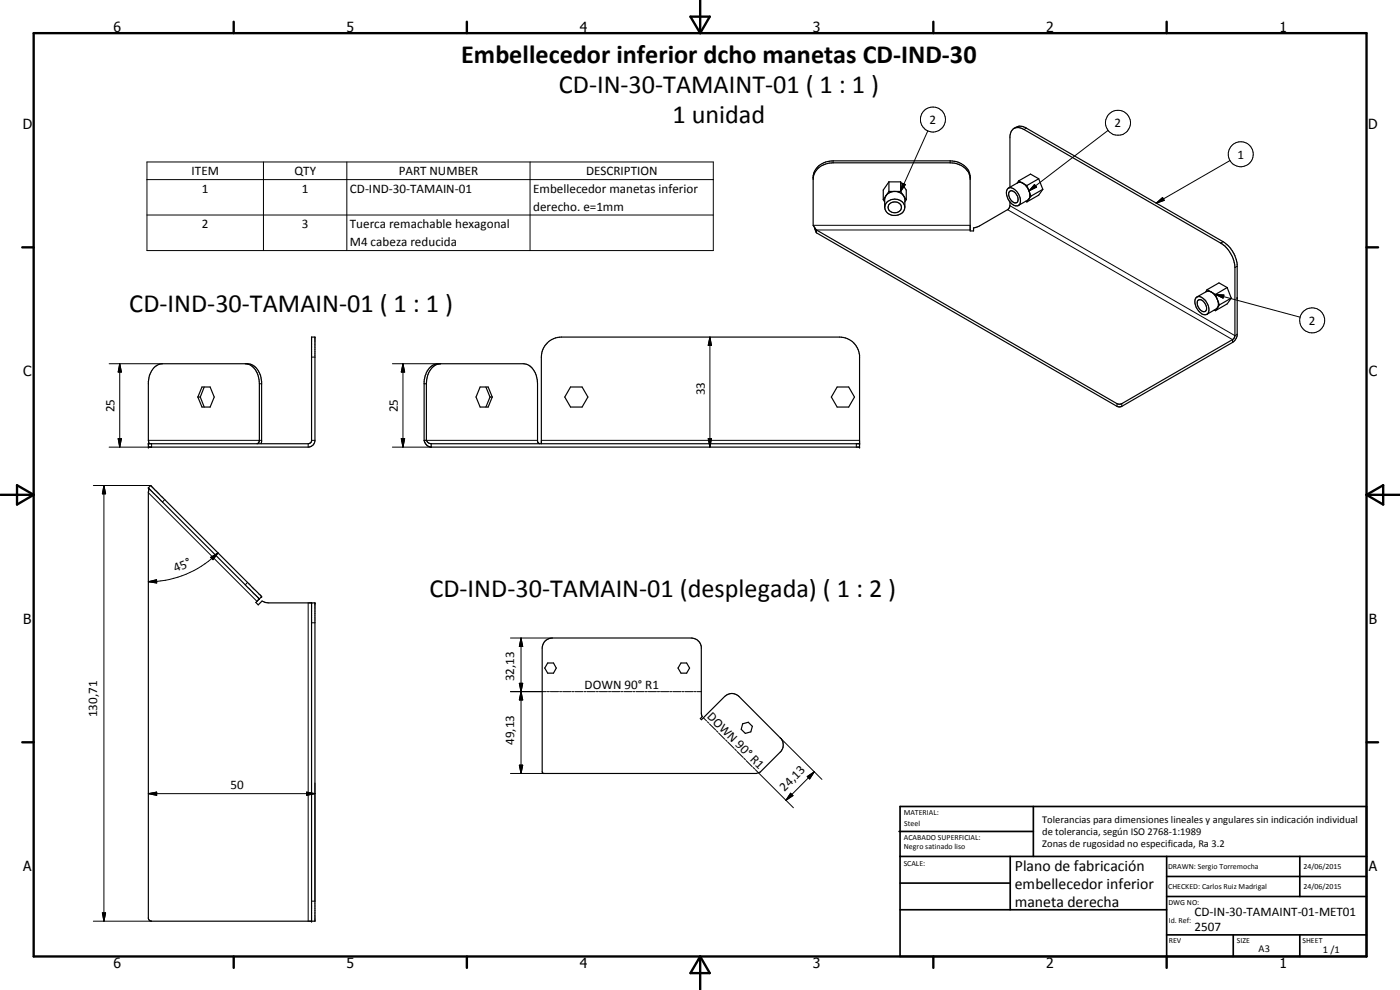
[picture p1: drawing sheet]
<svg xmlns="http://www.w3.org/2000/svg" width="420mm" height="297mm" viewBox="0 0 420 297" stroke-linecap="round" stroke-linejoin="round" font-family="sans-serif">
<g fill="none" stroke="#000" stroke-width=".35">
<path d="M304.3 38.5a2.97 2.97 0 0 1 3.7-.1l59.1 34.1a9.4 9.4 0 0 1 4.2 6.9v21.2l-.7 1.5-.7 .6-33.2 19.2-.8 .2-.7-.2-90.2-52.1M304.3 38.5l-.7 .8-.5 1.5v15.4M304.3 38.5a2.98 2.98 0 0 1 3 .4l59 34a9.4 9.4 0 0 1 4.3 7.4v20.4l-.2 .8-33.7 19.6-.8 .2-.7-.2-90.2-52.1M244 53.3a5.7 5.7 0 0 1 6-4.4h35.1a5.8 5.8 0 0 1 6.1 4.4M265.1 59.9l.4 .7M266.8 54.6h3.5M266.8 54.6l-1.7 2.4v2.9M266.8 57.4h3.5M266.8 57.4l-1.7 2.5M266.8 54.6v2.8M268.1 57.4a2.78 2.78 0 0 0-2.6 2.5v2.3M268.9 57.4a2.78 2.78 0 0 1 2.7 2.5l-.1 2.5a3.1 3.1 0 0 1-3.1 2.3 3.1 3.1 0 0 1-2.9-2.5"/>
<path d="M270.3 54.6l1.7 2.4v2.9M270.3 57.4l1.7 2.5M270.3 54.6v2.8M272 59.9l-.4 .7M302.4 56.6a2.19 2.19 0 0 1 2.9 1.1 3.2 3.2 0 0 1 .5 3.9 2.81 2.81 0 0 1-3.4-2.1 2.65 2.65 0 0 1 0-2.9zM302.9 57.5a1.4 1.4 0 0 1 2.1 .8l.5 1a1.21 1.21 0 0 1-.5 1.5 2.44 2.44 0 0 1-2.1-3.3zM305.7 54.3l2.1 1.3 1 1.7M305.7 54.3l-.4 .6M308.2 55.7l-1.5-.9-.8-.1-3.3 1.7M308.2 55.7l.6 1.6M308.8 59.7l-3.2 1.9M308.8 57.3l.3 1-.3 1.4"/>
<path d="M308.8 57.3l.6 1.5M308.8 59.7l-.6 .9M309.4 58.8l-.6 .9M311.7 53.6l-2.4-1.4-3.6 2.1M311.7 53.6l1.3 3.2M311.7 53.6l-3.5 2.1M313 56.8l-1.3 1.7-3.5 2.1M313 56.8l-3.6 2M244.4 68.2l.6 1.6M244.4 68.2l.6 .8M245 69v.8M266.8 61.4a1.99 1.99 0 0 1 2.4-.8 1.99 1.99 0 0 1 1.2 2.2 2.04 2.04 0 0 1-2.2 1 2.04 2.04 0 0 1-1.6-1.9z"/>
<path d="M271.5 62a3.1 3.1 0 0 0-3.1-2.2 3.1 3.1 0 0 0-2.9 2.4M303.1 60.6l-.1 1.5-.5 .7-8.8 5.1-1.5 .5v.9h-1v-16.6a5.9 5.9 0 0 0-6.1-4.4h-35.1a5.8 5.8 0 0 0-6 4.4v14.9l.4 .6M307.8 60.4l.4 .2M359 89.3a2.19 2.19 0 0 1 2.9 1 3.3 3.3 0 0 1 .4 3.9 2.2 2.2 0 0 1-2.9-1.3 3.3 3.3 0 0 1-.4-3.6zM359.6 90a1.86 1.86 0 0 1 2.3 1.6 1.14 1.14 0 0 1 .3 1.2 1.14 1.14 0 0 1-1 .7 2.55 2.55 0 0 1-1.6-3.5zM362.3 86.9l1.2 .7M362.3 86.9l-.4 .7M363.5 87.6l.6 .4a4 4 0 0 1 1.3 4.4M363.5 87.6l-1.3-.2-3 1.7M363.5 87.6l1.3 .7M364.4 93l.4 .2M364.8 88.3l1.2 3.2"/>
<path d="M365.4 92.4l-3.2 1.9M365.4 92.4l-.6 .8M366 91.5l-.6 .9M368.3 86.3l-2.5-1.4-3.5 2M368.3 86.3l1.2 3.2M368.3 86.3l-3.5 2M369.5 89.5l-1.2 1.7-3.5 2M369.5 89.5l-3.5 2M59.4 119.1h.7M60.1 119.1l1.2 3M60.6 116.1h2.5l1.2 3-1.2 3h-2.5l-1.2-3zM61.3 116.1l-1.2 3"/>
<path d="M73.6 109.1a5 5 0 0 1 4.2 4.9v18.1l-.1 .7-.6 .3M132.2 109.1a4.8 4.8 0 0 0-4.2 4.9v18.1M144.1 116.1h2.4l1.2 3-1.2 3h-2.4l-1.2-3zM145.8 116.1l1.3 3M147.1 119.1h.6M147.1 119.1l-1.3 3M171.2 116.1h3.5l1.7 3-1.7 3h-3.5l-1.7-3zM251.2 116.1h3.5l1.7 3-1.7 3h-3.5l-1.7-3zM44.5 133.1h48l.6-.2 .4-.5v-31.3h1v31a2.09 2.09 0 0 1-2 2.1h-48v-19.6a5.5 5.5 0 0 1 3.8-5.4l26-.1a4.8 4.8 0 0 1 4.1 4.9l.1 18.5-.2 .6M127.3 132.1v-17.5a5.5 5.5 0 0 1 3.8-5.4l25.9-.1a4.8 4.8 0 0 1 4.2 4.9l.1 18.4 .3 .5 .4 .2M127.3 132.1a2.48 2.48 0 0 0 2.1 2.1M127.3 132.1h.7"/>
<path d="M128 132.1a1.7 1.7 0 0 0 1.4 1M129.4 133.1h128.6M129.4 133.1v1.1M162.5 133.1v-26a6.1 6.1 0 0 1 6-6h83.5a6 6 0 0 1 6 5.5v27.6h-128.6M44.5 146.4l33.3 33.3M44.5 146.4v129.2a.95 .95 0 0 0 1 .8h49v-95.5h-13.8l-2.1-.6-1.1 1.2-.7-.7 1-1.1M44.5 146.4l.7-.7 .2 .1 32.7 32.7 .4 .5-.7 .7M77.8 179.7h.1M93.5 180.9v95.5M163.6 192.3l1-.6 1.1-.3h41.8a3 3 0 0 1 3 2.7v19.9l.3 1-.6 .6 .3 .3 7-6.9a3 3 0 0 1 4.3 0l12.4 12.4a3.1 3.1 0 0 1 .3 3.9l-6.3 6.3-1.2 .5h-63.9l-.4-.5v-37.2l.3-1.1zM164.4 198.9h1.7l.9 1.5-.9 1.6h-1.7l-.9-1.6zM204.4 198.9h1.7l.9 1.5-.9 1.6h-1.7l-.9-1.6z"/>
<path d="M222.9 217.2l1.7-.5 1.2 1.2-.5 1.7-1.6 .4-1.2-1.2z"/>
</g>
<g fill="none" stroke="#000" stroke-width=".3">
<path d="M278.5 39.2l-8.2 18.2M308 38.4l-.7 .5M332.6 39.1l-23.8 18.2M44.1 48.6h170v26.6h-170zM44.1 53.9h170M79.1 48.6v26.6M104.1 48.6v26.6M159.1 48.6v26.6M250 48.3v.6M270.8 55l.9 .4-1.4 2zM285.1 48.3v.6M310.5 55.4l.6 .7-2.3 1.2z"/>
<path d="M369.1 48.2l-22.1 12.8M44.1 64.5h170M244 67.6h47.2M245 69h46.2M302.4 62.9l67.5 39v.8M303.1 61.7l67.5 39 .7-.4M347 61l1.9-1.7 .5 .8zM367.1 72.5l-.8 .4M371.3 79.9l-.7 .4M364.8 88.3l2.5 .2-.2 1zM364.8 88.3l25.4 6.9M32.8 109.1h16"/>
<path d="M35.9 109.1l.5 2.5h-.9zM35.9 109.1v25.1M77.8 115.1h.7M93.5 107.1h1M117.8 109.1h14.4M120.9 109.1l.5 2.5h-1zM120.9 109.1v25.1M127.3 115.1h.7M213.1 101.1l.4 2.5h-1zM213.1 101.1v33.1M35.5 131.6h.9l-.5 2.6zM44.5 132.1h34"/>
<path d="M45.5 133.1v1.1h-12.7M92.5 133.1v1.1M93.5 132.1h1M117.8 134.2h11.6M120.4 131.6h1l-.5 2.6zM128 132.1h33.3M162.5 132.1h95.5M212.5 131.6h1l-.4 2.6zM257 133.1v1.1M335.2 121.1v.8M336.7 121.1v.8M28 145.7h17.2"/>
<path d="M31.2 145.7l.5 2.5h-1zM31.2 145.7v130.7M44.5 147.8l32.6 32.6M49.4 149.9l-.6 .7M44.5 174.5l2.5-.6v1zM63.2 167.2l2.2-1.3-1.5 2zM65.4 165.9a29.7 29.7 0 0 1-20.9 8.6M74.3 174.8l-.7 .7M92.5 180.9v95.5M93.5 186.9h1M153.2 191.4h12.5M156.4 191.4l.5 2.6h-1z"/>
<path d="M156.4 191.4v40.7M153.2 207.5h10.7M155.9 205h1l-.5 2.5zM155.9 205l1 5h-1l1-5zM156.4 207.5l.5 2.5h-1zM164.2 207.5h.7M165.2 207.5h2.4M167.9 207.5h.7M168.9 207.5h2.4M171.6 207.5h.6M172.5 207.5h2.5M175.3 207.5h.6"/>
<path d="M176.2 207.5h2.4M179 207.5h.6M179.9 207.5h2.4M182.6 207.5h.6M183.5 207.5h2.5M186.3 207.5h.6M187.2 207.5h2.5M190 207.5h.6M190.9 207.5h2.4M193.6 207.5h.7M194.6 207.5h2.4M197.3 207.5h.6"/>
<path d="M198.2 207.5h2.5M201 207.5h.6M201.9 207.5h2.5M204.7 207.5h.6M205.6 207.5h2.5M208.4 207.5h.5M209.2 207.5h1.3M211.1 215.4l.9 .9M212.2 216.5l.5 .5M212.9 217.2l1.9 1.8M215 219.2l.5 .5M215.7 220l1.8 1.8"/>
<path d="M44.5 238.1l2.5-.4v.9zM44.5 238.1h50M92 237.7l2.5 .4-2.5 .5zM94.5 234.9v35.5h-1M153.2 232.1h10M155.9 229.6h1l-.5 2.5zM217.8 222l.4 .5M218.4 222.7l1.9 1.8M220.5 224.7l.5 .5M221.2 225.5l1.8 1.8M223.3 227.5l.4 .5M223.9 228.2l1.9 1.8"/>
<path d="M226 230.3l.5 .4M226.7 230.9l11.4 11.5M234.2 221.4l12.5 12.4M237.3 238l.7 .7-2.1 1.4zM242.3 233l2.1-1.4-1.4 2.1zM244.4 231.6l-8.5 8.5M28 276.4h17.5M30.7 273.9h1l-.5 2.5z"/>
<circle cx="280" cy="35.8" r="3.7"/>
<circle cx="335.5" cy="36.9" r="3.8"/>
<circle cx="372.4" cy="46.3" r="3.7"/>
<circle cx="393.8" cy="96.1" r="3.8"/>
</g>
<g fill="#000">
<circle cx="371.3" cy="89.4" r=".18"/>
<circle cx="44.5" cy="133.1" r=".18"/>
<circle cx="44.5" cy="134.2" r=".18"/>
<circle cx="258" cy="133.1" r=".18"/>
<circle cx="258" cy="134.2" r=".18"/>
<circle cx="78.5" cy="179" r=".18"/>
<circle cx="93.5" cy="180.9" r=".18"/>
<circle cx="94.5" cy="180.9" r=".18"/>
<circle cx="93.5" cy="276.4" r=".18"/>
</g>
<g fill="none" stroke="#000" stroke-width=".71">
<path d="M10.1 9.9h400v277.1h-400zM70.1 6.5v3.4M140.1 6.5v3.4M207.2 5h5.8l-2.9 4.9zM210.1 0v9.9M280.1 6.5v3.4M350.1 6.5v3.4M6.7 74.2h3.4M410.1 74.2h3.5M.1 148.5h10M5.1 145.6l5 2.9-5 2.9zM410.1 148.5h10"/>
<path d="M410.1 148.5l5-2.9v5.8zM6.7 222.7h3.4M410.1 222.7h3.5M70.1 287v3.4M140.1 287v3.4M210.1 287v10M210.1 287l2.9 5h-5.8zM280.1 287v3.4M350.1 287v3.4"/>
</g>
<g fill="none" stroke="#000" stroke-width=".51">
<path d="M269.8 249.5h40.3M270.1 242h140v45h-140zM270.1 257h140M303.2 257v16M310.1 242v15M350.1 257v30M390.1 257v12M270.1 265h33.1M270.1 273h80M350.1 269h60M350.1 263h60M350.1 280.5h60"/>
<path d="M370.1 280.5v6.5M390.1 280.5v6.5"/>
</g>
<g fill="#000">
<path d="M270.8 55l.9 .4-1.4 2zM310.5 55.4l.6 .7-2.3 1.2zM347 61l1.9-1.7 .5 .8zM364.8 88.3l2.5 .2-.2 1zM35.9 109.1l.5 2.5h-.9zM120.9 109.1l.5 2.5h-1zM213.1 101.1l.4 2.5h-1zM35.5 131.6h.9l-.5 2.6zM120.4 131.6h1l-.5 2.6zM212.5 131.6h1l-.4 2.6zM31.2 145.7l.5 2.5h-1zM44.5 174.5l2.5-.6v1z"/>
<path d="M63.2 167.2l2.2-1.3-1.5 2zM156.4 191.4l.5 2.6h-1zM155.9 205h1l-.5 2.5zM156.4 207.5l.5 2.5h-1zM44.5 238.1l2.5-.4v.9zM92 237.7l2.5 .4-2.5 .5zM155.9 229.6h1l-.5 2.5zM237.3 238l.7 .7-2.1 1.4zM242.3 233l2.1-1.4-1.4 2.1zM30.7 273.9h1l-.5 2.5z"/>
</g>
<g font-size="7.9">
<text x="138.4" y="18.8">Embellecedor inferior dcho manetas CD-IND-30</text>
<text x="167.7" y="27.9">CD-IN-30-TAMAINT-01 ( 1 : 1 )</text>
<text x="201.8" y="36.8">1 unidad</text>
<text x="38.8" y="93.6">CD-IND-30-TAMAIN-01 ( 1 : 1 )</text>
<text x="128.9" y="179">CD-IND-30-TAMAIN-01 (desplegada) ( 1 : 2 )</text>
</g>
<g font-size="4.7">
<text x="304.6" y="261.2">Plano de fabricación</text>
<text x="304.6" y="266.6">embellecedor inferior</text>
<text x="304.6" y="272">maneta derecha</text>
</g>
<g font-size="4.2">
<text x="34" y="9.6">6</text>
<text x="104" y="9.6">5</text>
<text x="174" y="9.6">4</text>
<text x="244" y="9.6">3</text>
<text x="314" y="9.6">2</text>
<text x="384" y="9.6">1</text>
<text x="6.8" y="38.7">D</text>
<text x="410.6" y="38.7">D</text>
<text x="7" y="112.9">C</text>
<text x="410.8" y="112.9">C</text>
<text x="7" y="187.1">B</text>
<text x="410.8" y="187.1">B</text>
<text x="7" y="261.4">A</text>
<text x="410.8" y="261.4">A</text>
<text x="34" y="290.4">6</text>
<text x="104" y="290.4">5</text>
<text x="174" y="290.4">4</text>
<text x="244" y="290.4">3</text>
<text x="314" y="290.4">2</text>
<text x="384" y="290.4">1</text>
</g>
<g font-size="3.9">
<text x="279" y="37.2">2</text>
<text x="334.5" y="38.1">2</text>
<text x="371.4" y="47.6">1</text>
<text x="57.5" y="52.5">ITEM</text>
<text x="88.4" y="52.5">QTY</text>
<text x="119.7" y="52.5">PART NUMBER</text>
<text x="175.9" y="52.5">DESCRIPTION</text>
<text x="60.6" y="57.8">1</text>
<text x="90.6" y="57.8">1</text>
<text x="105" y="57.9">CD-IND-30-TAMAIN-01</text>
<text x="160" y="58">Embellecedor manetas inferior</text>
<text x="160" y="63.2">derecho. e=1mm</text>
<text x="60.6" y="68.5">2</text>
<text x="90.6" y="68.5">3</text>
<text x="105" y="68.5">Tuerca remachable hexagonal</text>
<text x="105" y="73.9">M4 cabeza reducida</text>
<text x="392.8" y="97.4">2</text>
<text x="211.5" y="118.7" transform="rotate(-90 211.5 118.7)">33</text>
<text x="34.4" y="123.7" transform="rotate(-90 34.4 123.7)">25</text>
<text x="119.4" y="123.7" transform="rotate(-90 119.4 123.7)">25</text>
<text x="52.7" y="171.7" transform="rotate(-22 52.7 171.7)">45°</text>
<text x="154.3" y="204.5" transform="rotate(-90 154.3 204.5)">32,13</text>
<text x="175.5" y="206.8">DOWN 90° R1</text>
<text x="29.2" y="215.2" transform="rotate(-90 29.2 215.2)">130,71</text>
<text x="212" y="215.2" transform="rotate(45 212 215.2)">DOWN 90° R1</text>
<text x="154.3" y="223.5" transform="rotate(-90 154.3 223.5)">49,13</text>
<text x="69.2" y="236.6">50</text>
<text x="235.5" y="237.6" transform="rotate(-45 235.5 237.6)">24,13</text>
<text x="358.5" y="275">CD-IN-30-TAMAINT-01-MET01</text>
<text x="358.5" y="279.4">2507</text>
</g>
<g font-size="3.1">
<text x="312.7" y="246.8">Tolerancias para dimensiones lineales y angulares sin indicación individual</text>
<text x="312.7" y="250.4">de tolerancia, según ISO 2768-1:1989</text>
<text x="312.7" y="254">Zonas de rugosidad no especificada, Ra 3.2</text>
<text x="377.7" y="285.6">A3</text>
<text x="397" y="285.9">1 /1</text>
</g>
<g font-size="2.4">
<text x="271.2" y="244.4">MATERIAL:</text>
<text x="271.3" y="252">ACABADO SUPERFICIAL:</text>
<text x="271.4" y="247.9">Steel</text>
<text x="271.3" y="254.6">Negro satinado liso</text>
<text x="271.2" y="259.7">SCALE:</text>
<text x="350.6" y="260.8">DRAWN: Sergio Torremocha</text>
<text x="391.2" y="260.6">24/06/2015</text>
<text x="350.6" y="266.9">CHECKED: Carlos Ruiz Madrigal</text>
<text x="391.2" y="266.7">24/06/2015</text>
<text x="350.6" y="271.4">DWG NO:</text>
<text x="350.8" y="276.9">Id. Ref:</text>
<text x="350.8" y="282.8">REV</text>
<text x="371.2" y="282.9">SIZE</text>
<text x="390.9" y="282.9">SHEET</text>
</g>
</svg>
